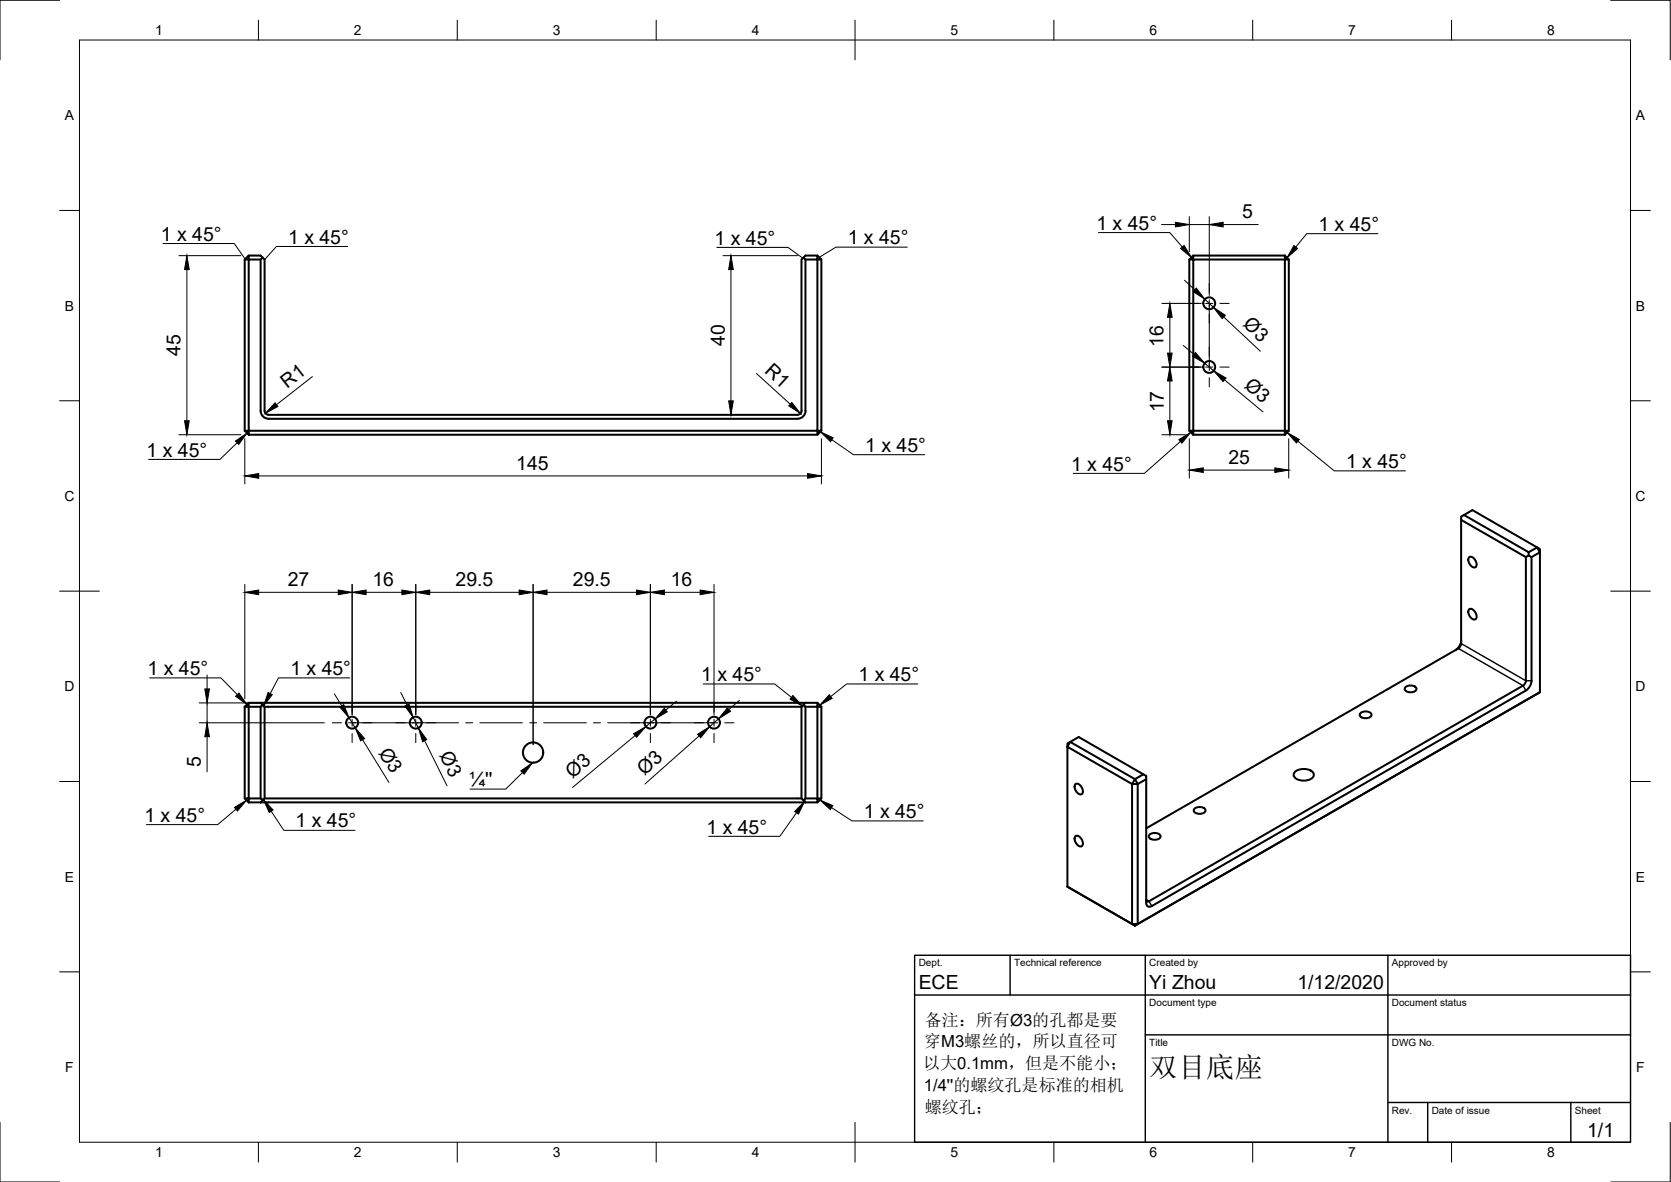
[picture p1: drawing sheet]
<svg xmlns="http://www.w3.org/2000/svg" width="420mm" height="297mm" viewBox="0 0 420 297" stroke-linecap="round" stroke-linejoin="round" font-family="sans-serif">
<!-- layer: Visible -->
<g fill="none" stroke="#000" stroke-width=".51">
<path d="M61.5 65.2v43.1M62.5 64.2l-1 1h1v-1h3l1 1v38a1.01 1.01 0 0 0 1 1l133 .1a1.04 1.04 0 0 0 1-1.1v-38l1-1h3v1h-3M66 64.7l-.5 .5v38a2 2 0 0 0 2 2h133a2.04 2.04 0 0 0 2-2v-38l-.5-.5M205.5 64.2l1 1h-1v43.1h-143v-43.1h3M206.5 65.2v43.1l-1 .9v-.9h1M299 65.2l1-1v1zM299 65.2v43.1M300 65.2h23.1v43.1h-23.1zM300 64.2h23.1M323.1 64.2l1 1v43.1M323.1 64.2v1h1M62.5 109.2v-.9h-1l1 .9h143"/>
<path d="M299 108.3h1v.9zM300 109.2h23.1M323.1 108.3h1l-1 .9zM368.1 129.4l16.3 9.4v.8l-.7 .4-16.3-9.4M384.4 139.6l.7 .4v31.1l-.4 1.4-1 1M384.4 138.8l2.1-1.2 .7 1.2-2.1 1.2M369.4 153.1a1.28 1.28 0 0 1 1.7 1 .9 .9 0 0 1 .3 1 .9 .9 0 0 1-.8 .6 1.95 1.95 0 0 1-1.2-2.6zM369.4 140.1a1.28 1.28 0 0 1 1.7 .9 .9 .9 0 0 1 .3 1 .9 .9 0 0 1-.8 .6 1.95 1.95 0 0 1-1.2-2.5zM383.7 140v31.1M61.5 177.6l1-1v1zM61.5 177.6v23M62.5 176.6h3"/>
<path d="M65.5 176.6l1 1v23l-.5 .5-.5-.5v-23l.5-.5M65.5 176.6h137l-1 1M65.5 177.6h-3v23h-1l1 1M66.5 177.6h135M201.5 177.6v23l.5 .5 .5-.5v-23M202.5 176.6h3M205.5 176.6v1h-3l-.5-.5M205.5 176.6l1 1h-1v23h1l-1 1M206.5 177.6v23M342 179.3a1.95 1.95 0 0 1 2.9 .2 1.29 1.29 0 0 1-1.8 1 .9 .9 0 0 1-.9-.3 .9 .9 0 0 1-.2-.9zM353.3 172.7a1.95 1.95 0 0 1 2.9 .3 1.29 1.29 0 0 1-1.7 1 .9 .9 0 0 1-1-.3 .9 .9 0 0 1-.2-1zM366.7 162.9l-78.5 45.3"/>
<path d="M367.4 161.7v-31.9l2.8-1.6 17 9.8v36l-101.1 58.2v-35.2l2.1-1.2M367.4 161.7l-.2 .7-.5 .5M367.4 160.9l-.4 1.3-.9 1.1M383.7 173.5l-94.1 54.2a.86 .86 0 0 1-1 .1 .86 .86 0 0 1-.4-.9v-31.9l-17-9.8-2.1 1.2 16.3 9.4-.8 1.2h1.5l-.7-1.2 2.1-1.2M383.7 171.1l-.2 .7-.5 .5-94.1 54.2h-.5l-.2-.4M387.2 174l-101.8 58.6-16.3-9.4M268.4 186.8l.7-.4-.7 1.3zM268.4 187.7l16.2 9.3v35.2l-16.2-9.4zM270.4 197.1a1.28 1.28 0 0 1 1.7 1 .9 .9 0 0 1 .3 .9 .9 .9 0 0 1-.8 .6 1.95 1.95 0 0 1-1.2-2.5zM325.6 194a3.5 3.5 0 0 1 4.7 .3 1.59 1.59 0 0 1-1.8 1.8 3.1 3.1 0 0 1-3.1-1v-.8zM62.5 201.6h3M65.5 201.6h137"/>
<path d="M65.5 200.6h-3v1M66 201.1l-.5 .5M66.5 200.6h135M202 201.1l.5 .5M202.5 200.6h3v1h-3M270.4 210.2a1.28 1.28 0 0 1 1.7 .9 .9 .9 0 0 1 .3 1 .9 .9 0 0 1-.8 .6 1.95 1.95 0 0 1-1.2-2.5zM289 209.8a1.95 1.95 0 0 1 2.8 .3 1.29 1.29 0 0 1-1.7 .9 .9 .9 0 0 1-1-.2 .9 .9 0 0 1-.1-1zM300.3 203.3a1.95 1.95 0 0 1 2.8 .2 1.29 1.29 0 0 1-1.7 1 .9 .9 0 0 1-1-.2 .9 .9 0 0 1-.1-1zM284.6 232.2h1.5l-.7 .4z"/>
<circle cx="304" cy="76.2" r="1.49"/>
<circle cx="304" cy="92.2" r="1.49"/>
<circle cx="88.6" cy="181.6" r="1.49"/>
<circle cx="104.5" cy="181.6" r="1.49"/>
<circle cx="134" cy="189.1" r="2.55"/>
<circle cx="163.5" cy="181.6" r="1.49"/>
<circle cx="179.5" cy="181.6" r="1.49"/>
</g>
<!-- layer: Visible Narrow -->
<path d="M366.7 162.9l16.2 9.4 .8 1.2M367.4 161.7l16.3 9.4h1.4M288.2 226.1l.7 .4 .7 1.2" fill="none" stroke="#000" stroke-width=".36"/>
<!-- layer: Border -->
<g fill="none" stroke="#000" stroke-width=".25">
<path d="M15 .1h-15v15M20 10.1h390v276.9h-390zM65 5.1v5M115 5.1v5M165 5.1v5M215 5.1v10M265 5.1v5M315 5.1v5M365 5.1v5M405 .1h15v15M15 52.9h5M410 52.9h5"/>
<path d="M15 100.7h5M410 100.7h5M15 148.6h10M405 148.6h10M15 196.4h5M410 196.4h5M15 244.2h5M410 244.2h5M0 282.1v14.9h15M65 287v5M115 287v5M165 287v5"/>
<path d="M215 282.1v9.9M265 287v5M315 287v5M365 287v5M420 282.1v14.9h-15"/>
</g>
<!-- layer: TitleBlock -->
<path d="M230 240.1h180v46.9h-180zM230 250h180M254 240.1v9.9M288 240.1v46.9M349 240.1v46.9M288 260.1h122M349 277.1h61M359 277.1v9.9M395 277.1v9.9" fill="none" stroke="#000" stroke-width=".36"/>
<!-- layer: Dimensions -->
<g fill="none" stroke="#000" stroke-width=".25">
<path d="M292.1 56.4h3.5M299 54.4v8.9M299 56.4h5.1M304.1 54.4v19.8M307.6 56.4h8.8M45 64.2h15.5M47 67.7v38M181.8 64.2h18.7M183.8 67.7v33M292.1 76.2h9.9M294.2 79.7v9M297.8 70.4l2.6 2.4"/>
<path d="M303 75.2l2.1 2.1M307.7 79.7l9.2 8.6M78.5 94.6l-9 7.1M190.2 93.9l8.5 7.7M292.1 92.3h9.9M294.2 95.7v10M297.5 86.8l2.7 2.2M302.9 91.3l2.3 1.9M307.9 95.4l9.7 8.1M45 109.2h15.5M61.6 110.2v11.4M65 119.6h138.1"/>
<path d="M206.5 110.2v11.4M292.1 109.2h5.9M299 110.2v9.9M302.6 118.1h17.9M324 110.2v9.9M61.6 146.9v28.7M65 148.9h20M88.5 146.9v32.7M92.1 148.9h8.9M104.5 146.9v32.7M108.1 148.9h22.4M134 146.9v40.2"/>
<path d="M137.5 148.9h22.5M163.5 146.9v32.7M167 148.9h9M179.5 146.9v32.7M50.1 176.6h15.5M52.1 169.6v3.5M52.1 176.6v5M84.1 174.4l1.8 3M100.8 174l1.5 3.2M170.1 176.2l-2.7 2.2M185.9 176l-2.6 2.3M50.1 181.6h31.5"/>
<path d="M52.1 185.1v8.9M87.8 180.4l1.5 2.5M91.2 185.9l6.6 10.7M103.9 180.3l1.3 2.7M106.8 186.1l5.6 11.4M159.7 184.8l-15.7 13.1M164.7 180.7l-2.3 1.9M175.8 184.9l-13.6 12.1M180.7 180.6l-2.3 2"/>
</g>
<g fill="#000" stroke="#000" stroke-width=".25">
<path d="M295.6 55.9l3.4 .5-3.4 .6zM304.1 56.4l3.5-.5v1.1zM47 64.2l.6 3.5h-1.2zM183.8 64.2l.6 3.5h-1.2zM294.2 76.2l.5 3.5h-1.1zM300.8 72.4l2.2 2.8-3-1.9zM305.1 77.3l3 1.9-.8 .9zM293.6 88.7h1.1l-.5 3.6zM294.2 92.3l.5 3.4h-1.1zM300.6 88.6l2.3 2.7-3.1-1.8zM305.2 93.2l3.1 1.8-.8 .9zM46.4 105.7h1.2l-.6 3.5z"/>
<path d="M61.6 119.6l3.4-.6v1.2zM69.2 101.2l.7 1-3.1 1.7zM183.2 100.7h1.2l-.6 3.6zM199.1 101.1l2.2 2.8-3-1.9zM203.1 119l3.4 .6-3.4 .6zM293.6 105.7h1.1l-.5 3.5zM299 118.1l3.6-.5v1.1zM320.5 117.6l3.5 .5-3.5 .6zM61.6 148.9l3.4-.6v1.1zM85 148.3l3.5 .6-3.5 .5zM88.5 148.9l3.6-.6v1.1zM101 148.3l3.5 .6-3.5 .5z"/>
<path d="M104.5 148.9l3.6-.6v1.1zM130.5 148.3l3.5 .6-3.5 .5zM134 148.9l3.5-.6v1.1zM160 148.3l3.5 .6-3.5 .5zM163.5 148.9l3.5-.6v1.1zM176 148.3l3.5 .6-3.5 .5zM51.5 173.1h1.2l-.6 3.5zM85.4 177.7l1-.6 1.4 3.3zM101.8 177.4l1-.5 1.1 3.4zM167 178l.8 .9-3.1 1.8zM182.9 177.9l.8 .9-3 1.8zM52.1 181.6l.6 3.5h-1.2z"/>
<path d="M89.3 182.9l2.4 2.7-1 .6zM105.2 183l2.1 2.9-1 .5zM159.3 184.4l3.1-1.8-2.3 2.7zM175.4 184.5l3-1.9-2.2 2.8z"/>
</g>
<!-- layer: Annotations -->
<g fill="none" stroke="#000" stroke-width=".25">
<path d="M276.2 58.4h17.9l3.2 3.7M346.5 58.7h-18l-2.7 3.4M41 61.2h17.9l2.8 3.9M87.4 61.9h-17.9l-3 3.3M180.2 62.2h17.9l3.8 2.7M228.1 62.1h-17.9l-4.2 2.6M59.6 111.3l-4.3 4.2h-17.9M209.1 110.5l5.5 3.8h17.9M296.8 110.9l-9.1 8.1h-17.9M326.3 110.9l9.2 7.4h17.9M37.6 170.4h17.9l4.2 4.2M87.9 170.4h-17.9l-2.1 3.9"/>
<path d="M176.8 171.9h18l4.2 3.3M230.8 171.9h-17.9l-4 3.2M131.4 194.1l-4.2 4.2h-9M59.3 203.4l-4.6 3.8h-17.9M68.2 203.9l3.2 4.8h17.9M200.3 204.2l-4.2 6h-17.9M209.1 203l5.1 3.3h18"/>
</g>
<g fill="#000" stroke="#000" stroke-width=".25">
<path d="M296.8 62.4l.9-.7 1.9 3zM325.4 61.7l.9 .7-2.7 2.4zM59.2 110.8l2.9-2-2.1 2.9zM206.3 108.5l3.2 1.5-.7 1zM296.4 110.5l3-1.9-2.2 2.8zM323.6 108.7l3.1 1.7-.7 .9zM59.2 175l.9-.8 2 2.9zM67.4 174l1.1 .6-2.2 2.8zM199.4 174.8l2.4 2.6-3.2-1.7zM208.5 174.6l.7 .9-3.1 1.7zM131 193.7l2.9-2-2.1 2.8zM58.9 202.9l3.1-1.8-2.3 2.7z"/>
<path d="M66.2 200.9l2.5 2.6-1 .7zM202.3 201.4l-1.5 3.2-1-.7zM206.1 201l3.3 1.4-.6 1z"/>
</g>
<!-- layer: Center Lines -->
<g fill="none" stroke="#000" stroke-width=".25">
<path d="M299 76.2h2.4M303.1 76.2h1.8M304.1 71.3v2.3M304.1 75.4v17.7M306.7 76.2h2.4M299 92.3h2.4M303.1 92.3h1.8M304.1 94.9v2.3M306.7 92.3h2.4M88.5 176.6v2.4M104.5 176.6v2.4M163.5 176.6v2.4"/>
<path d="M179.5 176.6v2.4M83.5 181.6h2.4M87.7 181.6h27.6M88.5 180.7v1.8M88.5 184.3v2.3M104.5 180.7v1.8M104.5 184.3v2.3M117.1 181.6h1.8M120.6 181.6h10.8M133.2 181.6h1.7M136.7 181.6h10.7M149.2 181.6h1.8"/>
<path d="M152.8 181.6h27.6M163.5 180.7v1.8M163.5 184.3v2.3M179.5 180.7v1.8M179.5 184.3v2.3M182.2 181.6h2.4"/>
</g>
<text font-size="7.2" x="289" y="270.6">双目底座</text>
<g font-size="4.9">
<text x="275.7" y="57.7">1 x 45°</text>
<text x="312.3" y="54.9">5</text>
<text x="331.5" y="58">1 x 45°</text>
<text x="40.4" y="60.5">1 x 45°</text>
<text x="72.5" y="61.2">1 x 45°</text>
<text x="179.7" y="61.5">1 x 45°</text>
<text x="213.1" y="61.4">1 x 45°</text>
<text x="312.3" y="81.8" transform="rotate(43 312.3 81.8)">Ø3</text>
<text x="45.4" y="89.4" transform="rotate(-90 45.4 89.4)">45</text>
<text x="182.2" y="86.9" transform="rotate(-90 182.2 86.9)">40</text>
<text x="292.6" y="87.1" transform="rotate(-90 292.6 87.1)">16</text>
<text x="192" y="93.5" transform="rotate(42 192 93.5)">R1</text>
<text x="72.2" y="97.7" transform="rotate(-38 72.2 97.7)">R1</text>
<text x="312.6" y="97.3" transform="rotate(40 312.6 97.3)">Ø3</text>
<text x="292.7" y="103.6" transform="rotate(-90 292.7 103.6)">17</text>
<text x="217.6" y="113.6">1 x 45°</text>
<text x="36.9" y="114.8">1 x 45°</text>
<text x="129.8" y="118">145</text>
<text x="269.3" y="118.3">1 x 45°</text>
<text x="308.9" y="116.6">25</text>
<text x="338.5" y="117.6">1 x 45°</text>
<text x="72.4" y="147.3">27</text>
<text x="93.7" y="147.3">16</text>
<text x="114.6" y="147.3">29.5</text>
<text x="144.1" y="147.3">29.5</text>
<text x="168.7" y="147.3">16</text>
<text x="37.1" y="169.7">1 x 45°</text>
<text x="73" y="169.7">1 x 45°</text>
<text x="176.3" y="171.2">1 x 45°</text>
<text x="215.9" y="171.2">1 x 45°</text>
<text x="95.1" y="189.1" transform="rotate(58 95.1 189.1)">Ø3</text>
<text x="110.4" y="189.7" transform="rotate(64 110.4 189.7)">Ø3</text>
<text x="50.5" y="192.7" transform="rotate(-90 50.5 192.7)">5</text>
<text x="117.9" y="197.6">¼''</text>
<text x="143.9" y="195.8" transform="rotate(-40 143.9 195.8)">Ø3</text>
<text x="162.1" y="194.9" transform="rotate(-42 162.1 194.9)">Ø3</text>
<text x="36.3" y="206.5">1 x 45°</text>
<text x="74.3" y="207.9">1 x 45°</text>
<text x="177.6" y="209.5">1 x 45°</text>
<text x="217.2" y="205.6">1 x 45°</text>
<text x="231" y="248.5">ECE</text>
<text x="289" y="248.5">Yi Zhou</text>
<text x="326.2" y="248.5">1/12/2020</text>
<text x="399.1" y="285.7">1/1</text>
</g>
<g font-size="4.3">
<text x="232.5" y="257.7">备注：所有Ø3的孔都是要</text>
<text x="232.3" y="263.2">穿M3螺丝的，所以直径可</text>
<text x="232.1" y="268.8">以大0.1mm，但是不能小；</text>
<text x="232.5" y="279.8">螺纹孔；</text>
</g>
<text font-size="4.2" x="232.3" y="274.3">1/4''的螺纹孔是标准的相机</text>
<g font-size="3.5">
<text x="39" y="8.8">1</text>
<text x="89" y="8.8">2</text>
<text x="139" y="8.8">3</text>
<text x="189" y="8.8">4</text>
<text x="239" y="8.8">5</text>
<text x="289" y="8.8">6</text>
<text x="339" y="8.8">7</text>
<text x="389" y="8.8">8</text>
<text x="16.3" y="30.2">A</text>
<text x="411.3" y="30.2">A</text>
<text x="16.3" y="78">B</text>
<text x="411.3" y="78">B</text>
<text x="16.2" y="125.9">C</text>
<text x="411.2" y="125.9">C</text>
<text x="16.2" y="173.7">D</text>
<text x="411.2" y="173.7">D</text>
<text x="16.3" y="221.6">E</text>
<text x="411.3" y="221.6">E</text>
<text x="16.4" y="269.4">F</text>
<text x="411.4" y="269.4">F</text>
<text x="39" y="290.8">1</text>
<text x="89" y="290.8">2</text>
<text x="139" y="290.8">3</text>
<text x="189" y="290.8">4</text>
<text x="239" y="290.8">5</text>
<text x="289" y="290.8">6</text>
<text x="339" y="290.8">7</text>
<text x="389" y="290.8">8</text>
</g>
<g font-size="2.5">
<text x="231" y="242.9">Dept.</text>
<text x="255" y="242.9">Technical reference</text>
<text x="289" y="242.9">Created by</text>
<text x="350" y="242.9">Approved by</text>
<text x="289" y="252.8">Document type</text>
<text x="350" y="252.8">Document status</text>
<text x="289" y="262.9">Title</text>
<text x="350" y="262.9">DWG No.</text>
<text x="350" y="279.9">Rev.</text>
<text x="360" y="279.9">Date of issue</text>
<text x="396" y="279.9">Sheet</text>
</g>
</svg>
